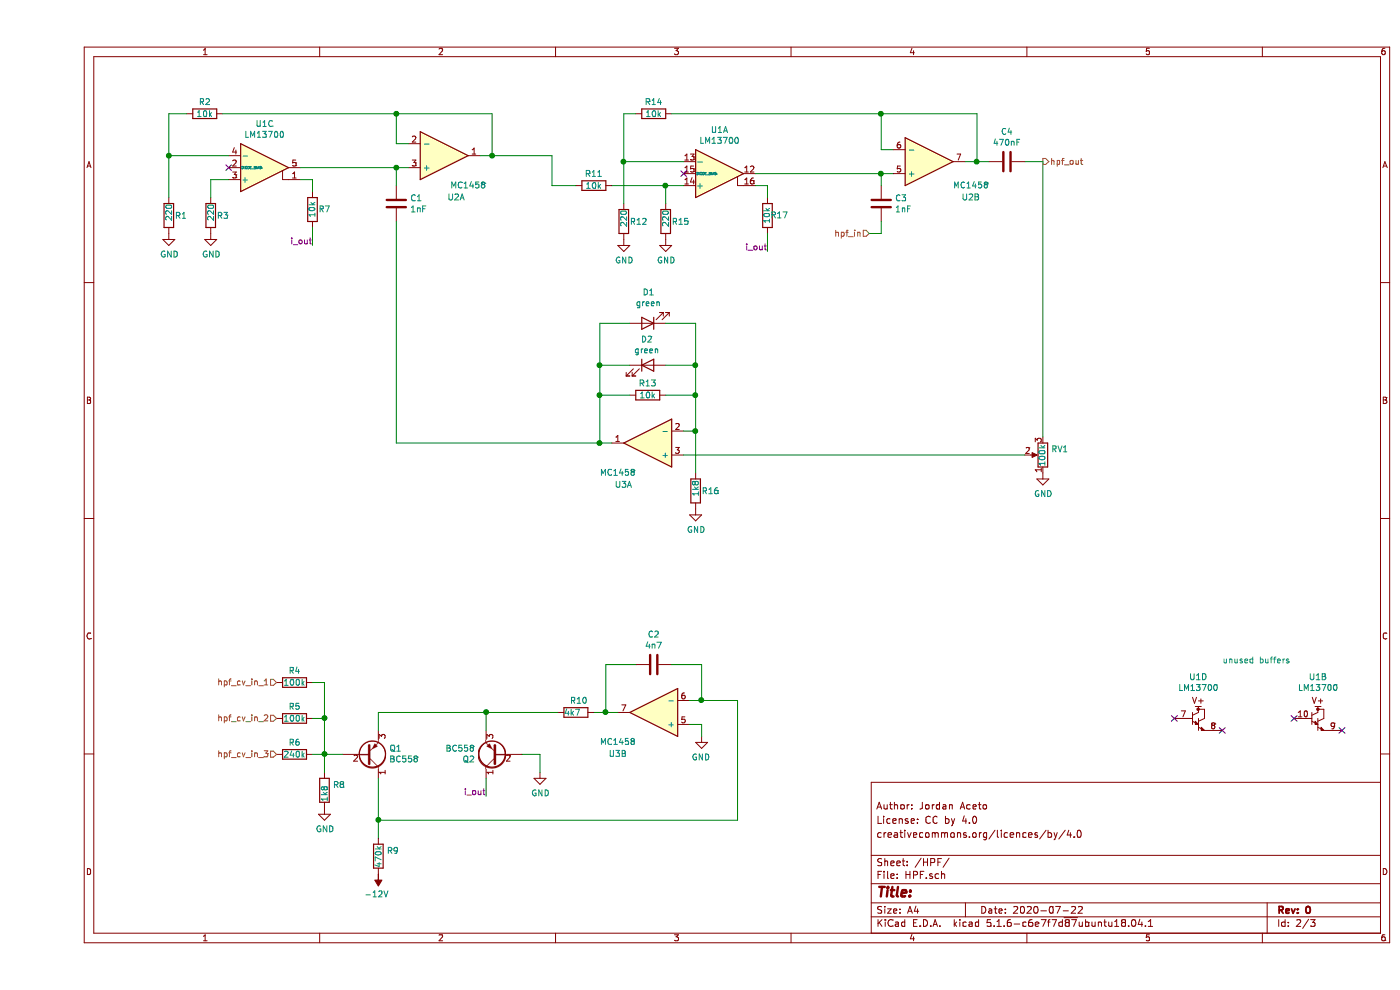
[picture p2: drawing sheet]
EESchema Schematic File Version 4
EELAYER 30 0
EELAYER END
$Descr A4 11693 8268
encoding utf-8
Sheet 2 3
Title ""
Date "2020-07-22"
Rev "0"
Comp ""
Comment1 "creativecommons.org/licences/by/4.0"
Comment2 "License: CC by 4.0"
Comment3 "Author: Jordan Aceto"
Comment4 ""
$EndDescr
$Comp
L Amplifier_Operational:LM13700 U1
U 1 1
P 5700 1450
F 0 "U1" H 5700 1817 50  0000 C CNN
F 1 "LM13700" H 5700 1726 50  0000 C CNN
F 2 "Package_DIP:DIP-16_W7.62mm" H 5400 1475 50  0001 C CNN
F 3 "http://www.ti.com/lit/ds/symlink/lm13700.pdf" H 5400 1475 50  0001 C CNN
	1    5700 1450
	1    0    0    -1  
$EndComp
$Comp
L Amplifier_Operational:LM13700 U1
U 2 1
P 10800 6000
F 0 "U1" H 10700 6348 50  0000 C CNN
F 1 "LM13700" H 10700 6257 50  0000 C CNN
F 2 "Package_DIP:DIP-16_W7.62mm" H 10500 6025 50  0001 C CNN
F 3 "http://www.ti.com/lit/ds/symlink/lm13700.pdf" H 10500 6025 50  0001 C CNN
	2    10800 6000
	1    0    0    -1  
$EndComp
$Comp
L Amplifier_Operational:LM13700 U1
U 3 1
P 1900 1400
F 0 "U1" H 1900 1767 50  0000 C CNN
F 1 "LM13700" H 1900 1676 50  0000 C CNN
F 2 "Package_DIP:DIP-16_W7.62mm" H 1600 1425 50  0001 C CNN
F 3 "http://www.ti.com/lit/ds/symlink/lm13700.pdf" H 1600 1425 50  0001 C CNN
	3    1900 1400
	1    0    0    -1  
$EndComp
$Comp
L Amplifier_Operational:LM13700 U1
U 4 1
P 9800 6000
F 0 "U1" H 9700 6348 50  0000 C CNN
F 1 "LM13700" H 9700 6257 50  0000 C CNN
F 2 "Package_DIP:DIP-16_W7.62mm" H 9500 6025 50  0001 C CNN
F 3 "http://www.ti.com/lit/ds/symlink/lm13700.pdf" H 9500 6025 50  0001 C CNN
	4    9800 6000
	1    0    0    -1  
$EndComp
$Comp
L Device:C C1
U 1 1
P 3000 1700
F 0 "C1" H 3115 1746 50  0000 L CNN
F 1 "1nF" H 3115 1655 50  0000 L CNN
F 2 "Capacitor_THT:C_Rect_L7.0mm_W2.5mm_P5.00mm" H 3038 1550 50  0001 C CNN
F 3 "~" H 3000 1700 50  0001 C CNN
	1    3000 1700
	1    0    0    -1  
$EndComp
$Comp
L Device:Opamp_Dual_Generic U2
U 1 1
P 3400 1300
F 0 "U2" H 3500 1650 50  0000 C CNN
F 1 "MC1458" H 3600 1550 50  0000 C CNN
F 2 "Package_DIP:DIP-8_W7.62mm" H 3400 1300 50  0001 C CNN
F 3 "~" H 3400 1300 50  0001 C CNN
	1    3400 1300
	1    0    0    1   
$EndComp
Wire Wire Line
	3100 1200 3000 1200
Wire Wire Line
	3000 1200 3000 950 
Wire Wire Line
	3000 950  3800 950 
Wire Wire Line
	3800 950  3800 1300
Wire Wire Line
	3800 1300 3700 1300
Wire Wire Line
	3000 1550 3000 1400
Wire Wire Line
	3000 1400 3100 1400
Wire Wire Line
	3000 1400 2200 1400
Connection ~ 3000 1400
$Comp
L Device:R R3
U 1 1
P 1450 1800
F 0 "R3" H 1500 1800 50  0000 L CNN
F 1 "220" V 1450 1750 50  0000 L CNN
F 2 "Resistor_THT:R_Axial_DIN0207_L6.3mm_D2.5mm_P10.16mm_Horizontal" V 1380 1800 50  0001 C CNN
F 3 "~" H 1450 1800 50  0001 C CNN
	1    1450 1800
	1    0    0    -1  
$EndComp
$Comp
L power:GND #PWR02
U 1 1
P 1450 1950
F 0 "#PWR02" H 1450 1700 50  0001 C CNN
F 1 "GND" H 1455 1777 50  0000 C CNN
F 2 "" H 1450 1950 50  0001 C CNN
F 3 "" H 1450 1950 50  0001 C CNN
	1    1450 1950
	1    0    0    -1  
$EndComp
$Comp
L Device:R R1
U 1 1
P 1100 1800
F 0 "R1" H 1150 1800 50  0000 L CNN
F 1 "220" V 1100 1750 50  0000 L CNN
F 2 "Resistor_THT:R_Axial_DIN0207_L6.3mm_D2.5mm_P10.16mm_Horizontal" V 1030 1800 50  0001 C CNN
F 3 "~" H 1100 1800 50  0001 C CNN
	1    1100 1800
	1    0    0    -1  
$EndComp
$Comp
L power:GND #PWR01
U 1 1
P 1100 1950
F 0 "#PWR01" H 1100 1700 50  0001 C CNN
F 1 "GND" H 1105 1777 50  0000 C CNN
F 2 "" H 1100 1950 50  0001 C CNN
F 3 "" H 1100 1950 50  0001 C CNN
	1    1100 1950
	1    0    0    -1  
$EndComp
Wire Wire Line
	1450 1650 1450 1500
Wire Wire Line
	1450 1500 1600 1500
Wire Wire Line
	1100 1650 1100 1300
Wire Wire Line
	1100 1300 1600 1300
Connection ~ 1100 1300
Text HLabel 6950 1950 0    50   Input ~ 0
hpf_in
$Comp
L Device:Opamp_Dual_Generic U2
U 2 1
P 7450 1350
F 0 "U2" H 7800 1650 50  0000 C CNN
F 1 "MC1458" H 7800 1550 50  0000 C CNN
F 2 "Package_DIP:DIP-8_W7.62mm" H 7450 1350 50  0001 C CNN
F 3 "~" H 7450 1350 50  0001 C CNN
	2    7450 1350
	1    0    0    1   
$EndComp
Wire Wire Line
	7150 1250 7050 1250
Wire Wire Line
	7050 1250 7050 950 
Wire Wire Line
	7050 950  7850 950 
Wire Wire Line
	7850 950  7850 1350
Wire Wire Line
	7850 1350 7750 1350
$Comp
L Device:C C3
U 1 1
P 7050 1700
F 0 "C3" H 7165 1746 50  0000 L CNN
F 1 "1nF" H 7165 1655 50  0000 L CNN
F 2 "Capacitor_THT:C_Rect_L7.0mm_W2.5mm_P5.00mm" H 7088 1550 50  0001 C CNN
F 3 "~" H 7050 1700 50  0001 C CNN
	1    7050 1700
	1    0    0    -1  
$EndComp
Wire Wire Line
	7050 1550 7050 1450
Wire Wire Line
	7050 1450 7150 1450
Wire Wire Line
	6950 1950 7050 1950
Wire Wire Line
	7050 1950 7050 1850
Wire Wire Line
	7050 1450 6000 1450
Connection ~ 7050 1450
$Comp
L Device:R R15
U 1 1
P 5250 1850
F 0 "R15" H 5300 1850 50  0000 L CNN
F 1 "220" V 5250 1800 50  0000 L CNN
F 2 "Resistor_THT:R_Axial_DIN0207_L6.3mm_D2.5mm_P10.16mm_Horizontal" V 5180 1850 50  0001 C CNN
F 3 "~" H 5250 1850 50  0001 C CNN
	1    5250 1850
	1    0    0    -1  
$EndComp
$Comp
L power:GND #PWR07
U 1 1
P 5250 2000
F 0 "#PWR07" H 5250 1750 50  0001 C CNN
F 1 "GND" H 5255 1827 50  0000 C CNN
F 2 "" H 5250 2000 50  0001 C CNN
F 3 "" H 5250 2000 50  0001 C CNN
	1    5250 2000
	1    0    0    -1  
$EndComp
$Comp
L Device:R R12
U 1 1
P 4900 1850
F 0 "R12" H 4950 1850 50  0000 L CNN
F 1 "220" V 4900 1800 50  0000 L CNN
F 2 "Resistor_THT:R_Axial_DIN0207_L6.3mm_D2.5mm_P10.16mm_Horizontal" V 4830 1850 50  0001 C CNN
F 3 "~" H 4900 1850 50  0001 C CNN
	1    4900 1850
	1    0    0    -1  
$EndComp
$Comp
L power:GND #PWR06
U 1 1
P 4900 2000
F 0 "#PWR06" H 4900 1750 50  0001 C CNN
F 1 "GND" H 4905 1827 50  0000 C CNN
F 2 "" H 4900 2000 50  0001 C CNN
F 3 "" H 4900 2000 50  0001 C CNN
	1    4900 2000
	1    0    0    -1  
$EndComp
Wire Wire Line
	5250 1700 5250 1550
$Comp
L Device:R R2
U 1 1
P 1400 950
F 0 "R2" V 1300 950 50  0000 C CNN
F 1 "10k" V 1400 950 50  0000 C CNN
F 2 "Resistor_THT:R_Axial_DIN0207_L6.3mm_D2.5mm_P10.16mm_Horizontal" V 1330 950 50  0001 C CNN
F 3 "~" H 1400 950 50  0001 C CNN
	1    1400 950 
	0    1    1    0   
$EndComp
Wire Wire Line
	1100 950  1100 1300
Wire Wire Line
	1550 950  3000 950 
Connection ~ 3000 950 
Wire Wire Line
	1250 950  1100 950 
$Comp
L Device:R R14
U 1 1
P 5150 950
F 0 "R14" V 5050 950 50  0000 C CNN
F 1 "10k" V 5150 950 50  0000 C CNN
F 2 "Resistor_THT:R_Axial_DIN0207_L6.3mm_D2.5mm_P10.16mm_Horizontal" V 5080 950 50  0001 C CNN
F 3 "~" H 5150 950 50  0001 C CNN
	1    5150 950 
	0    1    1    0   
$EndComp
Wire Wire Line
	5000 950  4900 950 
Wire Wire Line
	4900 950  4900 1350
Wire Wire Line
	5300 950  7050 950 
Connection ~ 7050 950 
$Comp
L Device:R R11
U 1 1
P 4650 1550
F 0 "R11" V 4550 1550 50  0000 C CNN
F 1 "10k" V 4650 1550 50  0000 C CNN
F 2 "Resistor_THT:R_Axial_DIN0207_L6.3mm_D2.5mm_P10.16mm_Horizontal" V 4580 1550 50  0001 C CNN
F 3 "~" H 4650 1550 50  0001 C CNN
	1    4650 1550
	0    1    1    0   
$EndComp
Wire Wire Line
	5250 1550 5400 1550
Wire Wire Line
	4900 1350 5400 1350
Wire Wire Line
	4800 1550 5250 1550
Connection ~ 5250 1550
Wire Wire Line
	4900 1700 4900 1350
Connection ~ 4900 1350
Wire Wire Line
	3800 1300 4300 1300
Wire Wire Line
	4300 1300 4300 1550
Wire Wire Line
	4300 1550 4500 1550
Connection ~ 3800 1300
$Comp
L Device:C C4
U 1 1
P 8100 1350
F 0 "C4" V 7848 1350 50  0000 C CNN
F 1 "470nF" V 7939 1350 50  0000 C CNN
F 2 "Capacitor_THT:C_Rect_L7.0mm_W3.5mm_P5.00mm" H 8138 1200 50  0001 C CNN
F 3 "~" H 8100 1350 50  0001 C CNN
	1    8100 1350
	0    1    1    0   
$EndComp
Wire Wire Line
	7950 1350 7850 1350
Connection ~ 7850 1350
$Comp
L Device:Opamp_Dual_Generic U3
U 1 1
P 5100 3700
F 0 "U3" H 5300 4050 50  0000 C CNN
F 1 "MC1458" H 5350 3950 50  0000 C CNN
F 2 "Package_DIP:DIP-8_W7.62mm" H 5100 3700 50  0001 C CNN
F 3 "~" H 5100 3700 50  0001 C CNN
	1    5100 3700
	-1   0    0    1   
$EndComp
$Comp
L Device:R R13
U 1 1
P 5100 3300
F 0 "R13" V 5000 3300 50  0000 C CNN
F 1 "10k" V 5100 3300 50  0000 C CNN
F 2 "Resistor_THT:R_Axial_DIN0207_L6.3mm_D2.5mm_P10.16mm_Horizontal" V 5030 3300 50  0001 C CNN
F 3 "~" H 5100 3300 50  0001 C CNN
	1    5100 3300
	0    1    1    0   
$EndComp
Wire Wire Line
	5400 3600 5500 3600
Wire Wire Line
	5500 3600 5500 3300
Wire Wire Line
	5500 3300 5250 3300
Wire Wire Line
	4950 3300 4700 3300
Wire Wire Line
	4700 3300 4700 3700
Wire Wire Line
	4700 3700 4800 3700
$Comp
L Device:LED D2
U 1 1
P 5100 3050
F 0 "D2" H 5093 3267 50  0000 C CNN
F 1 "green" H 5093 3176 50  0000 C CNN
F 2 "LED_THT:LED_D5.0mm" H 5100 3050 50  0001 C CNN
F 3 "~" H 5100 3050 50  0001 C CNN
	1    5100 3050
	1    0    0    -1  
$EndComp
$Comp
L Device:LED D1
U 1 1
P 5100 2700
F 0 "D1" H 5093 2445 50  0000 C CNN
F 1 "green" H 5093 2536 50  0000 C CNN
F 2 "LED_THT:LED_D5.0mm" H 5100 2700 50  0001 C CNN
F 3 "~" H 5100 2700 50  0001 C CNN
	1    5100 2700
	-1   0    0    1   
$EndComp
Wire Wire Line
	4950 3050 4700 3050
Wire Wire Line
	4700 3050 4700 3300
Connection ~ 4700 3300
Wire Wire Line
	5250 3050 5500 3050
Wire Wire Line
	5500 3050 5500 3300
Connection ~ 5500 3300
Wire Wire Line
	5500 3050 5500 2700
Wire Wire Line
	5500 2700 5250 2700
Connection ~ 5500 3050
Wire Wire Line
	4950 2700 4700 2700
Wire Wire Line
	4700 2700 4700 3050
Connection ~ 4700 3050
$Comp
L Device:R R16
U 1 1
P 5500 4100
F 0 "R16" H 5550 4100 50  0000 L CNN
F 1 "1k8" V 5500 4050 50  0000 L CNN
F 2 "Resistor_THT:R_Axial_DIN0207_L6.3mm_D2.5mm_P10.16mm_Horizontal" V 5430 4100 50  0001 C CNN
F 3 "~" H 5500 4100 50  0001 C CNN
	1    5500 4100
	1    0    0    -1  
$EndComp
$Comp
L power:GND #PWR08
U 1 1
P 5500 4250
F 0 "#PWR08" H 5500 4000 50  0001 C CNN
F 1 "GND" H 5505 4077 50  0000 C CNN
F 2 "" H 5500 4250 50  0001 C CNN
F 3 "" H 5500 4250 50  0001 C CNN
	1    5500 4250
	1    0    0    -1  
$EndComp
Wire Wire Line
	5500 3950 5500 3600
Connection ~ 5500 3600
Wire Wire Line
	4700 3700 3000 3700
Wire Wire Line
	3000 3700 3000 1850
Connection ~ 4700 3700
$Comp
L Device:R_POT RV1
U 1 1
P 8400 3800
F 0 "RV1" H 8330 3754 50  0000 R CNN
F 1 "100k" V 8400 3900 50  0000 R CNN
F 2 "Potentiometer_THT:Potentiometer_Alpha_RD901F-40-00D_Single_Vertical" H 8400 3800 50  0001 C CNN
F 3 "~" H 8400 3800 50  0001 C CNN
	1    8400 3800
	-1   0    0    1   
$EndComp
Wire Wire Line
	8250 3800 5400 3800
$Comp
L power:GND #PWR010
U 1 1
P 8400 3950
F 0 "#PWR010" H 8400 3700 50  0001 C CNN
F 1 "GND" H 8405 3777 50  0000 C CNN
F 2 "" H 8400 3950 50  0001 C CNN
F 3 "" H 8400 3950 50  0001 C CNN
	1    8400 3950
	1    0    0    -1  
$EndComp
Wire Wire Line
	8400 3650 8400 1350
Wire Wire Line
	8400 1350 8250 1350
Text HLabel 8400 1350 2    50   Output ~ 0
hpf_out
$Comp
L Device:C C2
U 1 1
P 5150 5550
F 0 "C2" V 4898 5550 50  0000 C CNN
F 1 "4n7" V 4989 5550 50  0000 C CNN
F 2 "Capacitor_THT:C_Rect_L7.0mm_W2.5mm_P5.00mm" H 5188 5400 50  0001 C CNN
F 3 "~" H 5150 5550 50  0001 C CNN
	1    5150 5550
	0    -1   1    0   
$EndComp
Wire Wire Line
	5300 5550 5550 5550
Wire Wire Line
	5550 5550 5550 5850
Wire Wire Line
	4850 5950 4750 5950
Wire Wire Line
	4750 5950 4750 5550
Wire Wire Line
	4750 5550 5000 5550
$Comp
L power:GND #PWR09
U 1 1
P 5550 6150
F 0 "#PWR09" H 5550 5900 50  0001 C CNN
F 1 "GND" H 5555 5977 50  0000 C CNN
F 2 "" H 5550 6150 50  0001 C CNN
F 3 "" H 5550 6150 50  0001 C CNN
	1    5550 6150
	-1   0    0    -1  
$EndComp
Wire Wire Line
	5550 6150 5550 6050
Wire Wire Line
	5550 6050 5450 6050
$Comp
L Transistor_BJT:BC558 Q1
U 1 1
P 2750 6300
F 0 "Q1" H 2941 6254 50  0000 L CNN
F 1 "BC558" H 2941 6345 50  0000 L CNN
F 2 "Package_TO_SOT_THT:TO-92_Inline" H 2950 6225 50  0001 L CIN
F 3 "http://www.fairchildsemi.com/ds/BC/BC557.pdf" H 2750 6300 50  0001 L CNN
	1    2750 6300
	1    0    0    1   
$EndComp
$Comp
L Transistor_BJT:BC558 Q2
U 1 1
P 3850 6300
F 0 "Q2" H 4041 6346 50  0000 L CNN
F 1 "BC558" H 4041 6255 50  0000 L CNN
F 2 "Package_TO_SOT_THT:TO-92_Inline" H 4050 6225 50  0001 L CIN
F 3 "http://www.fairchildsemi.com/ds/BC/BC557.pdf" H 3850 6300 50  0001 L CNN
	1    3850 6300
	-1   0    0    1   
$EndComp
Wire Wire Line
	3750 6100 3750 5950
Wire Wire Line
	3750 5950 2850 5950
Wire Wire Line
	2850 5950 2850 6100
$Comp
L Device:R R9
U 1 1
P 2850 7150
F 0 "R9" H 2920 7196 50  0000 L CNN
F 1 "470k" V 2850 7050 50  0000 L CNN
F 2 "Resistor_THT:R_Axial_DIN0207_L6.3mm_D2.5mm_P10.16mm_Horizontal" V 2780 7150 50  0001 C CNN
F 3 "~" H 2850 7150 50  0001 C CNN
	1    2850 7150
	1    0    0    -1  
$EndComp
$Comp
L Device:R R8
U 1 1
P 2400 6600
F 0 "R8" H 2470 6646 50  0000 L CNN
F 1 "1k8" V 2400 6500 50  0000 L CNN
F 2 "Resistor_THT:R_Axial_DIN0207_L6.3mm_D2.5mm_P10.16mm_Horizontal" V 2330 6600 50  0001 C CNN
F 3 "~" H 2400 6600 50  0001 C CNN
	1    2400 6600
	1    0    0    -1  
$EndComp
$Comp
L power:GND #PWR03
U 1 1
P 2400 6750
F 0 "#PWR03" H 2400 6500 50  0001 C CNN
F 1 "GND" H 2405 6577 50  0000 C CNN
F 2 "" H 2400 6750 50  0001 C CNN
F 3 "" H 2400 6750 50  0001 C CNN
	1    2400 6750
	1    0    0    -1  
$EndComp
$Comp
L power:-12V #PWR04
U 1 1
P 2850 7300
F 0 "#PWR04" H 2850 7400 50  0001 C CNN
F 1 "-12V" H 2865 7473 50  0000 C CNN
F 2 "" H 2850 7300 50  0001 C CNN
F 3 "" H 2850 7300 50  0001 C CNN
	1    2850 7300
	-1   0    0    1   
$EndComp
$Comp
L power:GND #PWR05
U 1 1
P 4200 6450
F 0 "#PWR05" H 4200 6200 50  0001 C CNN
F 1 "GND" H 4205 6277 50  0000 C CNN
F 2 "" H 4200 6450 50  0001 C CNN
F 3 "" H 4200 6450 50  0001 C CNN
	1    4200 6450
	1    0    0    -1  
$EndComp
Wire Wire Line
	4200 6450 4200 6300
Wire Wire Line
	4200 6300 4050 6300
$Comp
L Device:R R10
U 1 1
P 4500 5950
F 0 "R10" V 4400 5900 50  0000 L CNN
F 1 "4k7" V 4500 5850 50  0000 L CNN
F 2 "Resistor_THT:R_Axial_DIN0207_L6.3mm_D2.5mm_P10.16mm_Horizontal" V 4430 5950 50  0001 C CNN
F 3 "~" H 4500 5950 50  0001 C CNN
	1    4500 5950
	0    1    1    0   
$EndComp
Wire Wire Line
	4750 5950 4650 5950
Connection ~ 4750 5950
Wire Wire Line
	2850 6500 2850 6850
Wire Wire Line
	2850 6850 5850 6850
Wire Wire Line
	5850 6850 5850 5850
Wire Wire Line
	5450 5850 5550 5850
Connection ~ 2850 6850
Wire Wire Line
	2850 6850 2850 7000
Connection ~ 5550 5850
Wire Wire Line
	5550 5850 5850 5850
Wire Wire Line
	4350 5950 3750 5950
Connection ~ 3750 5950
Wire Wire Line
	2400 6450 2400 6300
Wire Wire Line
	2400 6300 2550 6300
Text Label 3750 6650 2    50   ~ 0
i_out
$Comp
L Device:R R17
U 1 1
P 6100 1800
F 0 "R17" H 6000 1800 50  0000 C CNN
F 1 "10k" V 6100 1800 50  0000 C CNN
F 2 "Resistor_THT:R_Axial_DIN0207_L6.3mm_D2.5mm_P10.16mm_Horizontal" V 6030 1800 50  0001 C CNN
F 3 "~" H 6100 1800 50  0001 C CNN
	1    6100 1800
	-1   0    0    1   
$EndComp
$Comp
L Device:R R7
U 1 1
P 2300 1750
F 0 "R7" H 2200 1750 50  0000 C CNN
F 1 "10k" V 2300 1750 50  0000 C CNN
F 2 "Resistor_THT:R_Axial_DIN0207_L6.3mm_D2.5mm_P10.16mm_Horizontal" V 2230 1750 50  0001 C CNN
F 3 "~" H 2300 1750 50  0001 C CNN
	1    2300 1750
	-1   0    0    1   
$EndComp
Wire Wire Line
	2300 1600 2300 1500
Wire Wire Line
	2300 1500 2200 1500
Wire Wire Line
	6100 1650 6100 1550
Wire Wire Line
	6100 1550 6000 1550
Text Label 2300 2050 2    50   ~ 0
i_out
Text Label 6100 2100 2    50   ~ 0
i_out
$Comp
L Device:R R6
U 1 1
P 2150 6300
F 0 "R6" V 2050 6300 50  0000 C CNN
F 1 "240k" V 2150 6300 50  0000 C CNN
F 2 "Resistor_THT:R_Axial_DIN0207_L6.3mm_D2.5mm_P10.16mm_Horizontal" V 2080 6300 50  0001 C CNN
F 3 "~" H 2150 6300 50  0001 C CNN
	1    2150 6300
	0    1    1    0   
$EndComp
Wire Wire Line
	2300 6300 2400 6300
Connection ~ 2400 6300
$Comp
L Device:R R5
U 1 1
P 2150 6000
F 0 "R5" V 2050 6000 50  0000 C CNN
F 1 "100k" V 2150 6000 50  0000 C CNN
F 2 "Resistor_THT:R_Axial_DIN0207_L6.3mm_D2.5mm_P10.16mm_Horizontal" V 2080 6000 50  0001 C CNN
F 3 "~" H 2150 6000 50  0001 C CNN
	1    2150 6000
	0    1    1    0   
$EndComp
$Comp
L Device:R R4
U 1 1
P 2150 5700
F 0 "R4" V 2050 5700 50  0000 C CNN
F 1 "100k" V 2150 5700 50  0000 C CNN
F 2 "Resistor_THT:R_Axial_DIN0207_L6.3mm_D2.5mm_P10.16mm_Horizontal" V 2080 5700 50  0001 C CNN
F 3 "~" H 2150 5700 50  0001 C CNN
	1    2150 5700
	0    1    1    0   
$EndComp
Wire Wire Line
	2300 5700 2400 5700
Wire Wire Line
	2400 5700 2400 6000
Wire Wire Line
	2300 6000 2400 6000
Connection ~ 2400 6000
Wire Wire Line
	2400 6000 2400 6300
Text HLabel 2000 5700 0    50   Input ~ 0
hpf_cv_in_1
Text HLabel 2000 6000 0    50   Input ~ 0
hpf_cv_in_2
Text HLabel 2000 6300 0    50   Input ~ 0
hpf_cv_in_3
Text Notes 9900 5550 0    50   ~ 0
unused buffers
Wire Wire Line
	6100 2100 6100 1950
Wire Wire Line
	2300 2050 2300 1900
Wire Wire Line
	3750 6650 3750 6500
$Comp
L Device:Opamp_Dual_Generic U3
U 2 1
P 5150 5950
F 0 "U3" H 5450 6300 50  0000 C CNN
F 1 "MC1458" H 5450 6200 50  0000 C CNN
F 2 "Package_DIP:DIP-8_W7.62mm" H 5150 5950 50  0001 C CNN
F 3 "~" H 5150 5950 50  0001 C CNN
	2    5150 5950
	-1   0    0    1   
$EndComp
NoConn ~ 9500 6000
NoConn ~ 9900 6100
NoConn ~ 10500 6000
NoConn ~ 10900 6100
NoConn ~ 1600 1400
NoConn ~ 5400 1450
$EndSCHEMATC
